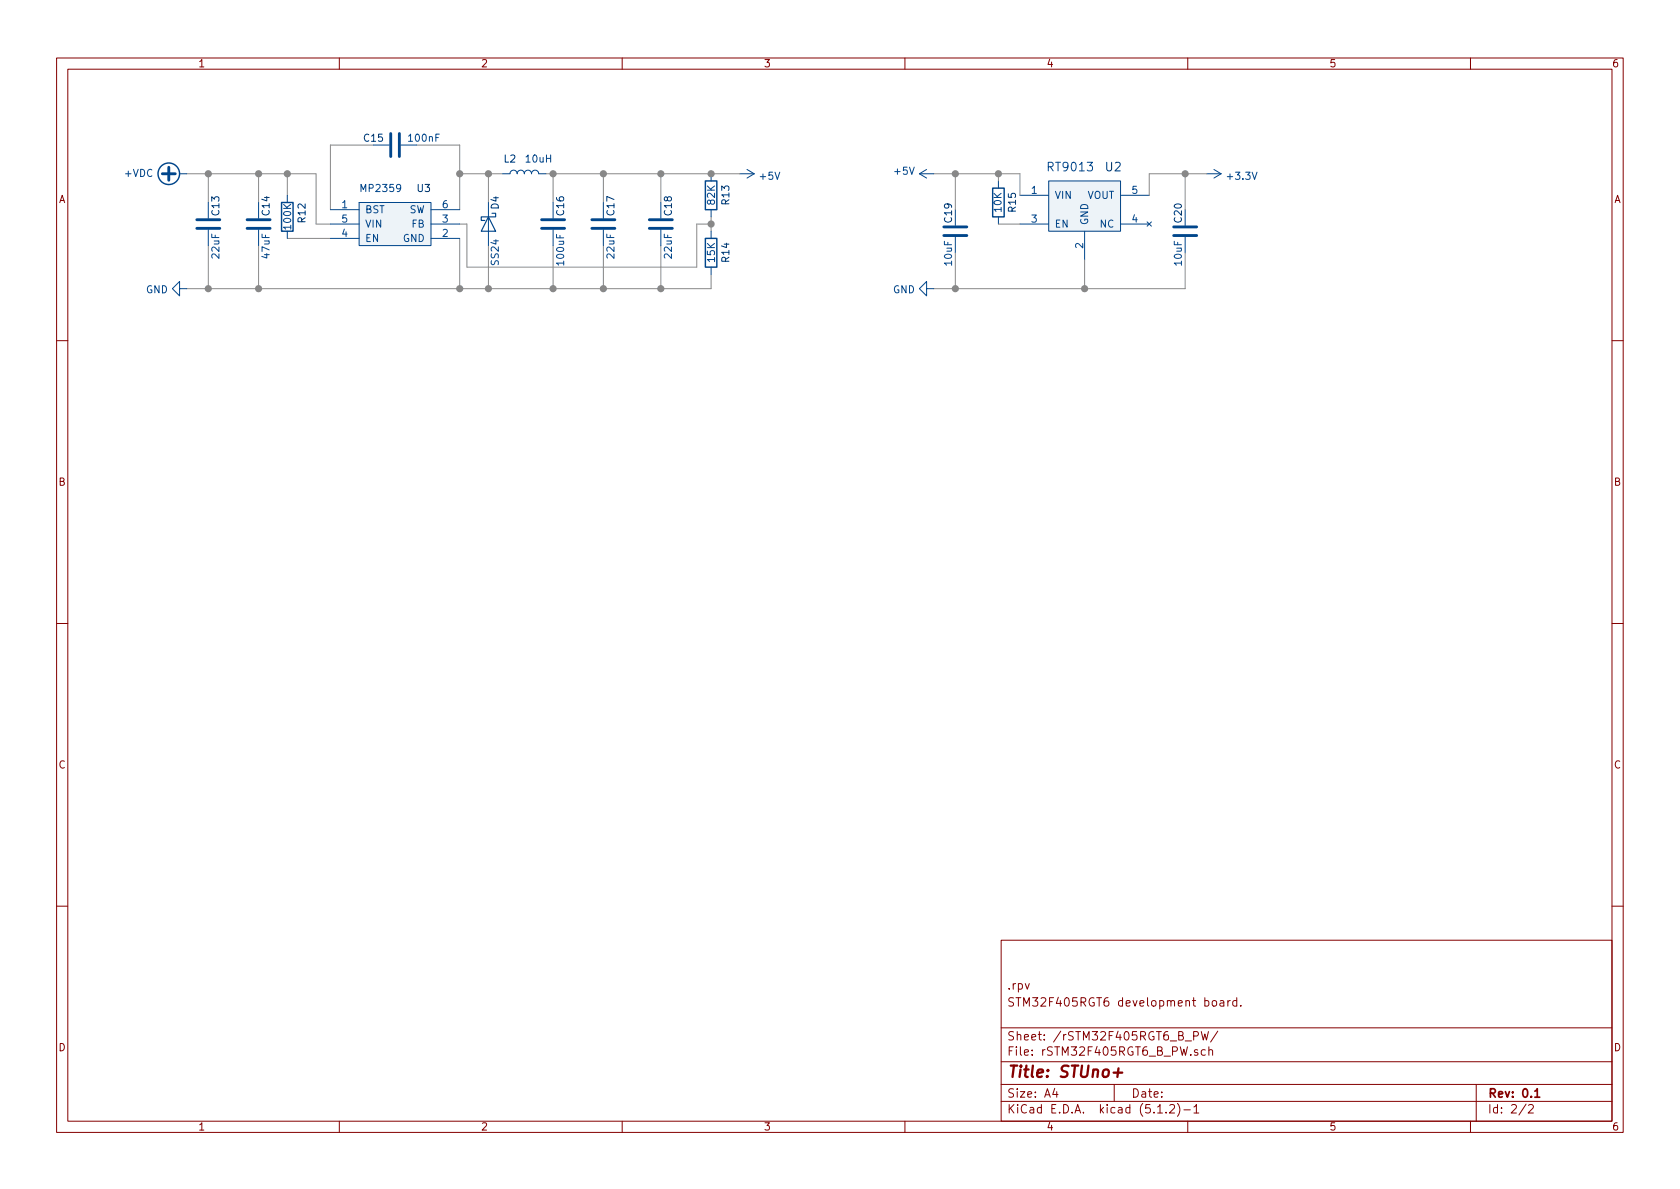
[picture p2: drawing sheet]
EESchema Schematic File Version 4
LIBS:rSTM32F405RGT6_B-cache
EELAYER 29 0
EELAYER END
$Descr A4 11693 8268
encoding utf-8
Sheet 2 2
Title "STUno+"
Date ""
Rev "0.1"
Comp ""
Comment1 "STM32F405RGT6 development board."
Comment2 ".rpv"
Comment3 ""
Comment4 ""
$EndDescr
$Comp
L power:+3.3V #PWR?
U 1 1
P 8400 1200
AR Path="/5DED756A" Ref="#PWR?"  Part="1" 
AR Path="/5DE82A0A/5DED756A" Ref="#PWR0132"  Part="1" 
F 0 "#PWR0132" H 8400 1050 50  0001 C CNN
F 1 "+3.3V" V 8415 1328 50  0000 L CNN
F 2 "" H 8400 1200 50  0001 C CNN
F 3 "" H 8400 1200 50  0001 C CNN
	1    8400 1200
	0    1    1    0   
$EndComp
Wire Wire Line
	6500 2000 6650 2000
Wire Wire Line
	6500 1200 6650 1200
$Comp
L power:GND #PWR?
U 1 1
P 6500 2000
AR Path="/5DED7572" Ref="#PWR?"  Part="1" 
AR Path="/5DE82A0A/5DED7572" Ref="#PWR0133"  Part="1" 
F 0 "#PWR0133" H 6500 1750 50  0001 C CNN
F 1 "GND" V 6505 1872 50  0000 R CNN
F 2 "" H 6500 2000 50  0001 C CNN
F 3 "" H 6500 2000 50  0001 C CNN
	1    6500 2000
	0    1    1    0   
$EndComp
$Comp
L Device:C C?
U 1 1
P 6650 1600
AR Path="/5DED7578" Ref="C?"  Part="1" 
AR Path="/5DE82A0A/5DED7578" Ref="C19"  Part="1" 
F 0 "C19" V 6600 1650 50  0000 L CNN
F 1 "10uF" V 6600 1350 50  0000 L CNN
F 2 "Capacitors_SMD:C_0805" H 6688 1450 50  0001 C CNN
F 3 "~" H 6650 1600 50  0001 C CNN
	1    6650 1600
	1    0    0    -1  
$EndComp
$Comp
L Device:C C?
U 1 1
P 8250 1600
AR Path="/5DED757E" Ref="C?"  Part="1" 
AR Path="/5DE82A0A/5DED757E" Ref="C20"  Part="1" 
F 0 "C20" V 8200 1650 50  0000 L CNN
F 1 "10uF" V 8200 1350 50  0000 L CNN
F 2 "Capacitors_SMD:C_0805" H 8288 1450 50  0001 C CNN
F 3 "~" H 8250 1600 50  0001 C CNN
	1    8250 1600
	1    0    0    -1  
$EndComp
$Comp
L rLibrary:RT9013 U?
U 1 1
P 7550 1400
AR Path="/5DED7584" Ref="U?"  Part="1" 
AR Path="/5DE82A0A/5DED7584" Ref="U2"  Part="1" 
F 0 "U2" H 7750 1650 60  0000 C CNN
F 1 "RT9013" H 7450 1650 60  0000 C CNN
F 2 "TO_SOT_Packages_SMD:SOT-23-5" H 7550 1400 60  0001 C CNN
F 3 "" H 7550 1400 60  0001 C CNN
	1    7550 1400
	1    0    0    -1  
$EndComp
Wire Wire Line
	7550 1800 7550 2000
Wire Wire Line
	7100 1200 7100 1350
Wire Wire Line
	8000 1350 8000 1200
$Comp
L Device:R R?
U 1 1
P 6950 1400
AR Path="/5DED758D" Ref="R?"  Part="1" 
AR Path="/5DE82A0A/5DED758D" Ref="R15"  Part="1" 
F 0 "R15" V 6850 1400 50  0000 C CNN
F 1 "10K" V 6950 1400 50  0000 C CNN
F 2 "Resistors_SMD:R_0603" V 6880 1400 50  0001 C CNN
F 3 "~" H 6950 1400 50  0001 C CNN
	1    6950 1400
	-1   0    0    1   
$EndComp
Wire Wire Line
	7550 2000 8250 2000
Wire Wire Line
	8250 2000 8250 1750
Connection ~ 7550 2000
Wire Wire Line
	8250 1450 8250 1200
Wire Wire Line
	8250 1200 8400 1200
Wire Wire Line
	8250 1200 8000 1200
Connection ~ 8250 1200
Wire Wire Line
	7100 1550 6950 1550
Wire Wire Line
	6950 1250 6950 1200
Connection ~ 6950 1200
Wire Wire Line
	6950 1200 7100 1200
Wire Wire Line
	6650 1450 6650 1200
Connection ~ 6650 1200
Wire Wire Line
	6650 1750 6650 2000
Connection ~ 6650 2000
Wire Wire Line
	6650 2000 7550 2000
Wire Wire Line
	6650 1200 6950 1200
$Comp
L power:+5V #PWR?
U 1 1
P 6500 1200
AR Path="/5DED75A4" Ref="#PWR?"  Part="1" 
AR Path="/5DE82A0A/5DED75A4" Ref="#PWR0134"  Part="1" 
F 0 "#PWR0134" H 6500 1050 50  0001 C CNN
F 1 "+5V" V 6515 1328 50  0000 L CNN
F 2 "" H 6500 1200 50  0001 C CNN
F 3 "" H 6500 1200 50  0001 C CNN
	1    6500 1200
	0    -1   -1   0   
$EndComp
Wire Wire Line
	3200 1000 2900 1000
Wire Wire Line
	2300 1000 2600 1000
Wire Wire Line
	4950 1550 4950 1500
Connection ~ 4950 1550
Wire Wire Line
	3250 1550 3200 1550
Wire Wire Line
	3250 1850 3250 1550
Wire Wire Line
	4850 1850 3250 1850
Wire Wire Line
	4850 1550 4850 1850
Wire Wire Line
	4950 1550 4850 1550
Wire Wire Line
	2300 1650 2000 1650
Wire Wire Line
	2000 1200 2200 1200
Wire Wire Line
	2000 1350 2000 1200
Wire Wire Line
	2200 1550 2200 1200
Wire Wire Line
	2300 1550 2200 1550
$Comp
L Device:R R?
U 1 1
P 2000 1500
AR Path="/5DED75B8" Ref="R?"  Part="1" 
AR Path="/5DE82A0A/5DED75B8" Ref="R12"  Part="1" 
F 0 "R12" V 2100 1450 50  0000 L CNN
F 1 "100K" V 2000 1400 50  0000 L CNN
F 2 "Resistors_SMD:R_0603" V 1930 1500 50  0001 C CNN
F 3 "~" H 2000 1500 50  0001 C CNN
	1    2000 1500
	1    0    0    -1  
$EndComp
Wire Wire Line
	3500 1200 3400 1200
Connection ~ 1450 1200
Wire Wire Line
	1450 1200 1300 1200
Connection ~ 1450 2000
Wire Wire Line
	1450 2000 1300 2000
$Comp
L power:GND #PWR?
U 1 1
P 1300 2000
AR Path="/5DED75C3" Ref="#PWR?"  Part="1" 
AR Path="/5DE82A0A/5DED75C3" Ref="#PWR0135"  Part="1" 
F 0 "#PWR0135" H 1300 1750 50  0001 C CNN
F 1 "GND" V 1305 1872 50  0000 R CNN
F 2 "" H 1300 2000 50  0001 C CNN
F 3 "" H 1300 2000 50  0001 C CNN
	1    1300 2000
	0    1    1    0   
$EndComp
$Comp
L power:+VDC #PWR?
U 1 1
P 1300 1200
AR Path="/5DED75C9" Ref="#PWR?"  Part="1" 
AR Path="/5DE82A0A/5DED75C9" Ref="#PWR0136"  Part="1" 
F 0 "#PWR0136" H 1300 1100 50  0001 C CNN
F 1 "+VDC" V 1300 1429 50  0000 L CNN
F 2 "" H 1300 1200 50  0001 C CNN
F 3 "" H 1300 1200 50  0001 C CNN
	1    1300 1200
	0    -1   -1   0   
$EndComp
$Comp
L power:+5V #PWR?
U 1 1
P 5150 1200
AR Path="/5DED75CF" Ref="#PWR?"  Part="1" 
AR Path="/5DE82A0A/5DED75CF" Ref="#PWR0137"  Part="1" 
F 0 "#PWR0137" H 5150 1050 50  0001 C CNN
F 1 "+5V" V 5165 1328 50  0000 L CNN
F 2 "" H 5150 1200 50  0001 C CNN
F 3 "" H 5150 1200 50  0001 C CNN
	1    5150 1200
	0    1    1    0   
$EndComp
Wire Wire Line
	4600 1200 4200 1200
Connection ~ 4600 1200
Wire Wire Line
	4600 1400 4600 1200
Wire Wire Line
	4200 1200 3850 1200
Connection ~ 4200 1200
Wire Wire Line
	4200 1400 4200 1200
Wire Wire Line
	3850 1200 3800 1200
Connection ~ 3850 1200
Wire Wire Line
	3850 1400 3850 1200
Wire Wire Line
	2300 1450 2300 1000
Connection ~ 3200 1200
Wire Wire Line
	3200 1200 3200 1000
Connection ~ 3400 1200
Wire Wire Line
	3400 1400 3400 1200
Wire Wire Line
	3200 1200 3200 1450
Wire Wire Line
	3400 1200 3200 1200
Wire Wire Line
	4950 1200 4600 1200
Wire Wire Line
	4950 1600 4950 1550
Wire Wire Line
	4600 2000 4950 2000
Connection ~ 4600 2000
Wire Wire Line
	4600 1700 4600 2000
Wire Wire Line
	4200 2000 4600 2000
Connection ~ 4200 2000
Wire Wire Line
	4200 1700 4200 2000
Wire Wire Line
	3850 2000 4200 2000
Connection ~ 3850 2000
Wire Wire Line
	3850 1700 3850 2000
Wire Wire Line
	3400 2000 3850 2000
Connection ~ 3400 2000
Wire Wire Line
	3400 1700 3400 2000
Wire Wire Line
	3200 2000 3400 2000
Wire Wire Line
	3200 1650 3200 2000
Wire Wire Line
	1800 1700 1800 2000
Wire Wire Line
	4950 2000 4950 1900
Wire Wire Line
	1450 2000 1800 2000
Wire Wire Line
	1450 1700 1450 2000
Wire Wire Line
	1800 1400 1800 1200
Wire Wire Line
	1450 1200 1800 1200
Wire Wire Line
	1450 1400 1450 1200
$Comp
L Device:D_Schottky D?
U 1 1
P 3400 1550
AR Path="/5DED75FC" Ref="D?"  Part="1" 
AR Path="/5DE82A0A/5DED75FC" Ref="D4"  Part="1" 
F 0 "D4" H 3200 1600 50  0000 L CNN
F 1 "SS24" H 3500 1600 50  0000 L CNN
F 2 "Diodes_SMD:D_SMA" H 3400 1550 50  0001 C CNN
F 3 "~" H 3400 1550 50  0001 C CNN
	1    3400 1550
	0    1    1    0   
$EndComp
$Comp
L Device:R R?
U 1 1
P 4950 1750
AR Path="/5DED7602" Ref="R?"  Part="1" 
AR Path="/5DE82A0A/5DED7602" Ref="R14"  Part="1" 
F 0 "R14" V 5050 1750 50  0000 C CNN
F 1 "15K" V 4950 1750 50  0000 C CNN
F 2 "Resistors_SMD:R_0603" V 4880 1750 50  0001 C CNN
F 3 "~" H 4950 1750 50  0001 C CNN
	1    4950 1750
	1    0    0    -1  
$EndComp
$Comp
L Device:R R?
U 1 1
P 4950 1350
AR Path="/5DED7608" Ref="R?"  Part="1" 
AR Path="/5DE82A0A/5DED7608" Ref="R13"  Part="1" 
F 0 "R13" V 5050 1350 50  0000 C CNN
F 1 "82K" V 4950 1350 50  0000 C CNN
F 2 "Resistors_SMD:R_0603" V 4880 1350 50  0001 C CNN
F 3 "~" H 4950 1350 50  0001 C CNN
	1    4950 1350
	1    0    0    -1  
$EndComp
$Comp
L Device:L L?
U 1 1
P 3650 1200
AR Path="/5DED760E" Ref="L?"  Part="1" 
AR Path="/5DE82A0A/5DED760E" Ref="L2"  Part="1" 
F 0 "L2" V 3750 1300 50  0000 C CNN
F 1 "10uH" V 3750 1100 50  0000 C CNN
F 2 ".rpvM:Inductor-CD54" H 3650 1200 50  0001 C CNN
F 3 "~" H 3650 1200 50  0001 C CNN
	1    3650 1200
	0    -1   -1   0   
$EndComp
$Comp
L Device:C C?
U 1 1
P 4600 1550
AR Path="/5DED7614" Ref="C?"  Part="1" 
AR Path="/5DE82A0A/5DED7614" Ref="C18"  Part="1" 
F 0 "C18" V 4650 1600 50  0000 L CNN
F 1 "22uF" V 4650 1300 50  0000 L CNN
F 2 "Capacitors_SMD:C_0805" H 4638 1400 50  0001 C CNN
F 3 "~" H 4600 1550 50  0001 C CNN
	1    4600 1550
	1    0    0    -1  
$EndComp
$Comp
L Device:C C?
U 1 1
P 4200 1550
AR Path="/5DED761A" Ref="C?"  Part="1" 
AR Path="/5DE82A0A/5DED761A" Ref="C17"  Part="1" 
F 0 "C17" V 4250 1600 50  0000 L CNN
F 1 "22uF" V 4250 1300 50  0000 L CNN
F 2 "Capacitors_SMD:C_0805" H 4238 1400 50  0001 C CNN
F 3 "~" H 4200 1550 50  0001 C CNN
	1    4200 1550
	1    0    0    -1  
$EndComp
$Comp
L Device:C C?
U 1 1
P 3850 1550
AR Path="/5DED7620" Ref="C?"  Part="1" 
AR Path="/5DE82A0A/5DED7620" Ref="C16"  Part="1" 
F 0 "C16" V 3900 1600 50  0000 L CNN
F 1 "100uF" V 3900 1250 50  0000 L CNN
F 2 "Capacitors_SMD:C_1206" H 3888 1400 50  0001 C CNN
F 3 "~" H 3850 1550 50  0001 C CNN
	1    3850 1550
	1    0    0    -1  
$EndComp
$Comp
L Device:C C?
U 1 1
P 2750 1000
AR Path="/5DED7626" Ref="C?"  Part="1" 
AR Path="/5DE82A0A/5DED7626" Ref="C15"  Part="1" 
F 0 "C15" V 2700 850 50  0000 C CNN
F 1 "100nF" V 2700 1200 50  0000 C CNN
F 2 "Capacitors_SMD:C_0805" H 2788 850 50  0001 C CNN
F 3 "~" H 2750 1000 50  0001 C CNN
	1    2750 1000
	0    1    1    0   
$EndComp
$Comp
L Device:C C?
U 1 1
P 1800 1550
AR Path="/5DED762C" Ref="C?"  Part="1" 
AR Path="/5DE82A0A/5DED762C" Ref="C14"  Part="1" 
F 0 "C14" V 1850 1600 50  0000 L CNN
F 1 "47uF" V 1850 1300 50  0000 L CNN
F 2 "Capacitors_SMD:C_1206" H 1838 1400 50  0001 C CNN
F 3 "~" H 1800 1550 50  0001 C CNN
	1    1800 1550
	1    0    0    -1  
$EndComp
$Comp
L Device:C C?
U 1 1
P 1450 1550
AR Path="/5DED7632" Ref="C?"  Part="1" 
AR Path="/5DE82A0A/5DED7632" Ref="C13"  Part="1" 
F 0 "C13" V 1500 1600 50  0000 L CNN
F 1 "22uF" V 1500 1300 50  0000 L CNN
F 2 "Capacitors_SMD:C_0805" H 1488 1400 50  0001 C CNN
F 3 "~" H 1450 1550 50  0001 C CNN
	1    1450 1550
	1    0    0    -1  
$EndComp
$Comp
L rLibrary:MP2359 U?
U 1 1
P 2750 1550
AR Path="/5DED7638" Ref="U?"  Part="1" 
AR Path="/5DE82A0A/5DED7638" Ref="U3"  Part="1" 
F 0 "U3" H 2950 1800 50  0000 C CNN
F 1 "MP2359" H 2650 1800 50  0000 C CNN
F 2 "TO_SOT_Packages_SMD:SOT-23-6" H 2850 1400 50  0001 C CNN
F 3 "" H 2850 1400 50  0001 C CNN
	1    2750 1550
	1    0    0    -1  
$EndComp
Wire Wire Line
	5150 1200 4950 1200
Connection ~ 4950 1200
Wire Wire Line
	2000 1200 1800 1200
Connection ~ 2000 1200
Connection ~ 1800 1200
Wire Wire Line
	1800 2000 3200 2000
Connection ~ 1800 2000
Connection ~ 3200 2000
$EndSCHEMATC
